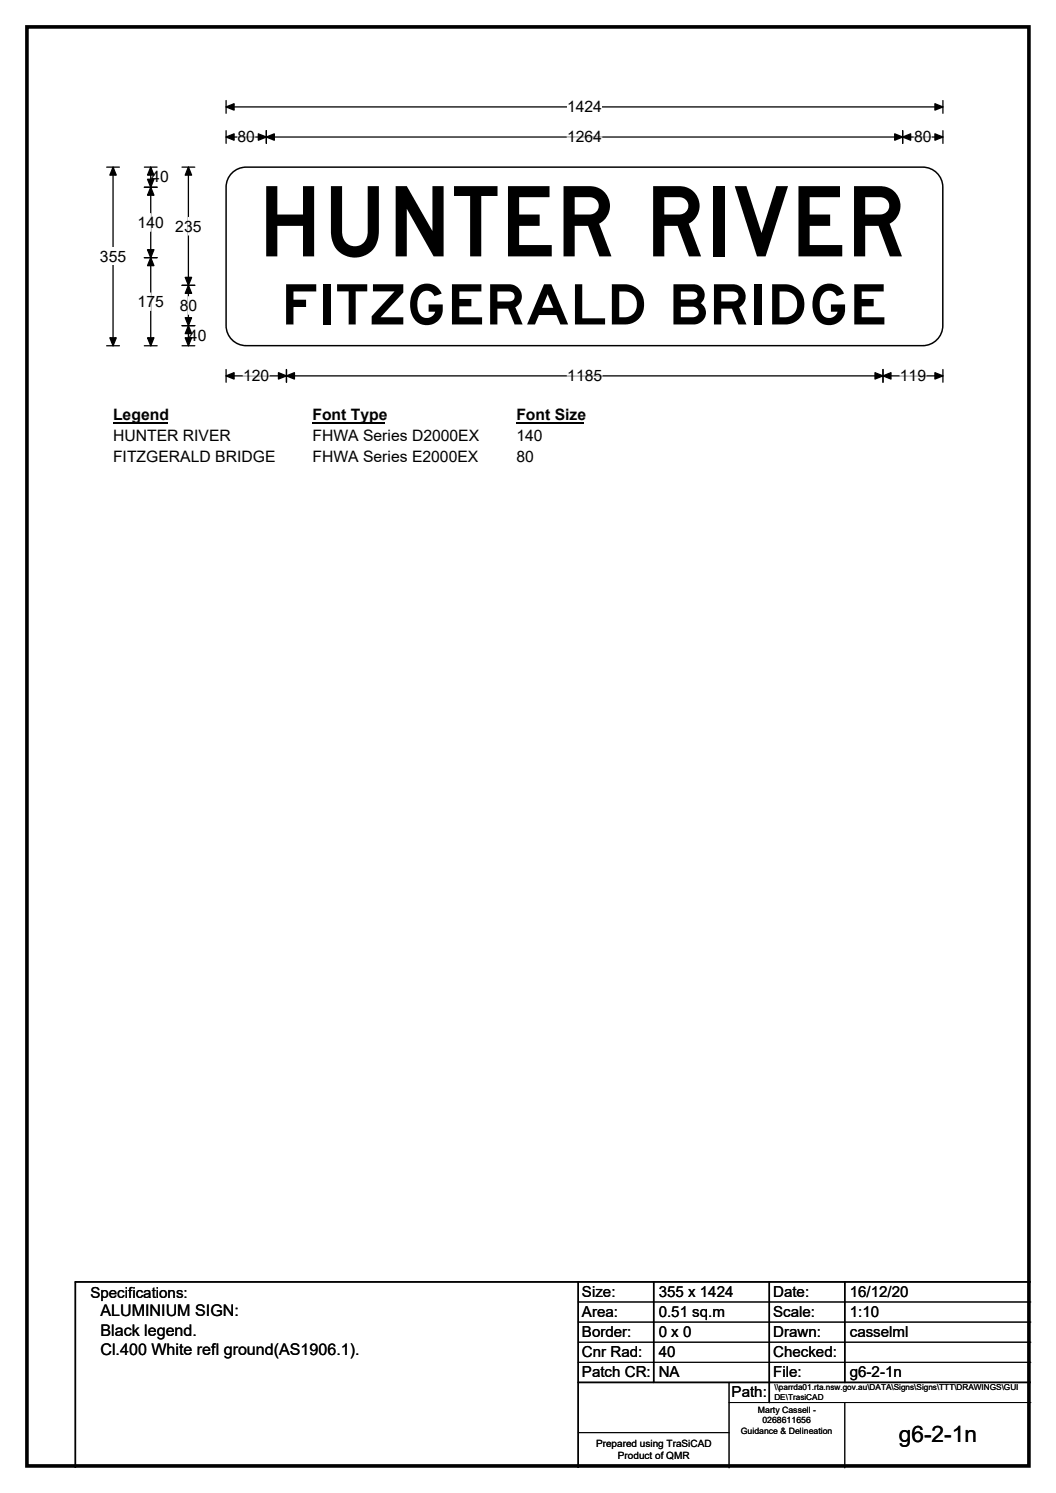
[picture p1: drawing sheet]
<svg xmlns="http://www.w3.org/2000/svg" width="210mm" height="297mm" viewBox="0 0 210 297" stroke-linecap="round" stroke-linejoin="round" font-family="sans-serif">
<path d="M5.4 5.4h199.2v286.3h-199.2z" fill="none" stroke="#000" stroke-width=".72"/>
<path d="M45 21.3h142.5M45 20v2.5M187.5 20v2.5" fill="none" stroke="#000" stroke-width=".25"/>
<path d="M45 21.3l1.5-.7v1.3zM185.9 20.6l1.6 .7-1.6 .6z" fill="#000" stroke="#000" stroke-width=".25"/>
<path d="M112.8 19.5h6.9v3.5h-6.9z" fill="#fff"/>
<g fill="none" stroke="#000" stroke-width=".25">
<path d="M21.2 33.3h2.5M22.5 33.3v35.5M45 27.3h142.5M45 26v2.5M53 26v2.5M179.5 26v2.5M187.5 26v2.5M21.2 68.8h2.5M45 73.5v2.6M45 74.8h142.5M57 73.5v2.6M175.6 73.5v2.6"/>
<path d="M187.5 73.5v2.6"/>
</g>
<g fill="#000" stroke="#000" stroke-width=".25">
<path d="M22.5 33.3l.6 1.5h-1.3zM45 27.3l1.5-.7v1.3zM53 27.3l1.5-.7v1.3zM51.4 26.6l1.6 .7-1.6 .6zM177.9 26.6l1.6 .7-1.6 .6zM179.5 27.3l1.6-.7v1.3zM185.9 26.6l1.6 .7-1.6 .6zM21.8 67.2h1.3l-.6 1.6zM45 74.8l1.5-.7v1.3zM57 74.8l1.5-.7v1.3zM55.4 74.1l1.6 .7-1.6 .6zM174 74.1l1.6 .7-1.6 .6z"/>
<path d="M175.6 74.8l1.6-.7v1.3zM185.9 74.1l1.6 .7-1.6 .6z"/>
</g>
<path d="M47.2 27.3h3.5M112.8 27.3h6.9M181.8 27.3h3.4M48.3 74.8h5.3M112.8 74.8h6.9M178.9 74.8h5.2" fill="none" stroke="#fff" stroke-width=".25"/>
<path d="M19.9 49.3h5.2v3.5h-5.2z" fill="#fff"/>
<path d="M28.7 37.3h2.5M28.7 33.3h2.5M30 33.3v35.5M36.2 33.3h2.5M37.5 33.3v35.5M28.7 51.3h2.5M36.2 56.8h2.5M28.7 68.8h2.5M36.2 68.8h2.5M36.2 64.8h2.5" fill="none" stroke="#000" stroke-width=".25"/>
<path d="M30 37.3l.6 1.5h-1.3zM30 33.3l.6 1.5h-1.3zM29.3 35.7h1.3l-.6 1.6zM37.5 33.3l.6 1.5h-1.3zM29.3 49.7h1.3l-.6 1.6zM30 51.3l.6 1.6h-1.3zM37.5 56.8l.6 1.6h-1.3zM36.8 55.2h1.3l-.6 1.6zM29.3 67.2h1.3l-.6 1.6zM36.8 63.2h1.3l-.6 1.6zM37.5 64.8l.6 1.6h-1.3zM36.8 67.2h1.3l-.6 1.6z" fill="#000" stroke="#000" stroke-width=".25"/>
<path d="M30 42.5v3.5M30 58.3v3.5M37.5 43.3v3.5M37.5 59v3.5" fill="none" stroke="#fff" stroke-width=".25"/>
<path d="M22.5 80.8h10.7v3.5h-10.7z" fill="#fff"/>
<path d="M22.5 84.1h10.7" fill="none" stroke="#000" stroke-width=".32"/>
<path d="M62.1 80.8h14.4v3.5h-14.4z" fill="#fff"/>
<path d="M62.1 84.1h14.4" fill="none" stroke="#000" stroke-width=".32"/>
<path d="M102.7 80.8h13.4v3.5h-13.4z" fill="#fff"/>
<path d="M102.7 84.1h13.4" fill="none" stroke="#000" stroke-width=".32"/>
<g fill="#fff">
<path d="M22.5 85h23.3v3.5h-23.3z"/>
<path d="M62.1 85h33.1v3.5h-33.1z"/>
<path d="M102.7 85h5.2v3.5h-5.2z"/>
<path d="M22.5 89.2h32.1v3.4h-32.1z"/>
<path d="M62.1 89.2h32.9v3.4h-32.9z"/>
<path d="M102.7 89.2h3.5v3.4h-3.5z"/>
</g>
<path d="M46.1 34.4a4 4 0 0 1 2.9-1.1h134.5a4 4 0 0 1 4 3.9v27.6a4 4 0 0 1-4 4h-134.5a4 4 0 0 1-4-4v-27.6a4 4 0 0 1 1.1-2.8z" fill-rule="evenodd" fill="#fff" stroke="#fff" stroke-width=".2"/>
<path d="M46.1 34.4a4 4 0 0 1 2.9-1.1h134.5a4 4 0 0 1 4 3.9v27.6a4 4 0 0 1-4 4h-134.5a4 4 0 0 1-4-4v-27.6a4 4 0 0 1 1.1-2.8zM115 255v37M130 255v20M153 255v24M168 255v20M205 255h-190v37M115 275h90" fill="none" stroke="#000" stroke-width=".3"/>
<path d="M115 259h90M115 263h90M115 267h90M115 271h90M145 279h60M145 275v17M168 279v13M115 285h30" fill="none" stroke="#000" stroke-width=".2"/>
<text font-size="19.4" x="51.3" y="51">HUNTER RIVER</text>
<text font-size="11.1" x="55.9" y="64.6">FITZGERALD BRIDGE</text>
<text font-size="4.5" x="178.7" y="286.9">g6-2-1n</text>
<g font-size="3.2">
<text x="20" y="261.9">ALUMINIUM SIGN:</text>
<text x="20" y="265.7">Black legend.</text>
<text x="20" y="269.6">Cl.400 White refl ground(AS1906.1).</text>
</g>
<g font-size="3.1">
<text x="112.8" y="22.3">1424</text>
<text x="47.2" y="28.3">80</text>
<text x="112.8" y="28.3">1264</text>
<text x="181.8" y="28.3">80</text>
<text x="30.1" y="36.3">40</text>
<text x="27.4" y="45.3">140</text>
<text x="34.9" y="46.1">235</text>
<text x="19.9" y="52.1">355</text>
<text x="27.4" y="61.1">175</text>
<text x="35.7" y="61.8">80</text>
<text x="37.6" y="67.8">40</text>
<text x="48.3" y="75.8">120</text>
<text x="112.8" y="75.8">1185</text>
<text x="178.9" y="75.8">119</text>
<text x="22.5" y="83.6">Legend</text>
<text x="62.1" y="83.6">Font Type</text>
<text x="102.7" y="83.6">Font Size</text>
<text x="22.5" y="87.8">HUNTER RIVER</text>
<text x="62.1" y="87.8">FHWA Series D2000EX</text>
<text x="102.7" y="87.8">140</text>
<text x="22.5" y="91.9">FITZGERALD BRIDGE</text>
<text x="62.1" y="91.9">FHWA Series E2000EX</text>
<text x="102.7" y="91.9">80</text>
</g>
<g font-size="3">
<text x="115.7" y="258">Size:</text>
<text x="131" y="258">355 x 1424</text>
<text x="153.7" y="258">Date:</text>
<text x="169" y="258">16/12/20</text>
<text x="18" y="258.2">Specifications:</text>
<text x="115.7" y="262">Area:</text>
<text x="131" y="262">0.51 sq.m</text>
<text x="153.7" y="262">Scale:</text>
<text x="169" y="262">1:10</text>
<text x="115.7" y="266">Border:</text>
<text x="115.7" y="270">Cnr Rad:</text>
<text x="131" y="266">0 x 0</text>
<text x="131" y="270">40</text>
<text x="153.7" y="266">Drawn:</text>
<text x="153.7" y="270">Checked:</text>
<text x="169" y="266">casselml</text>
<text x="115.7" y="274">Patch CR:</text>
<text x="131" y="274">NA</text>
<text x="153.7" y="274">File:</text>
<text x="169" y="274">g6-2-1n</text>
<text x="145.5" y="278">Path:</text>
</g>
<g font-size="2">
<text x="118.5" y="287.8">Prepared using TraSiCAD</text>
<text x="122.9" y="290.2">Product of QMR</text>
</g>
<g font-size="1.7">
<text x="150.7" y="281.1">Marty Cassell -</text>
<text x="147.3" y="285.2">Guidance &amp; Delineation</text>
<text x="151.6" y="283.1">0268611656</text>
</g>
<g font-size="1.6">
<text x="154" y="276.6">\\parrda01.rta.nsw.gov.au\DATA\Signs\Signs\TTT\DRAWINGS\GUI</text>
<text x="154" y="278.5">DE\TrasiCAD</text>
</g>
</svg>
